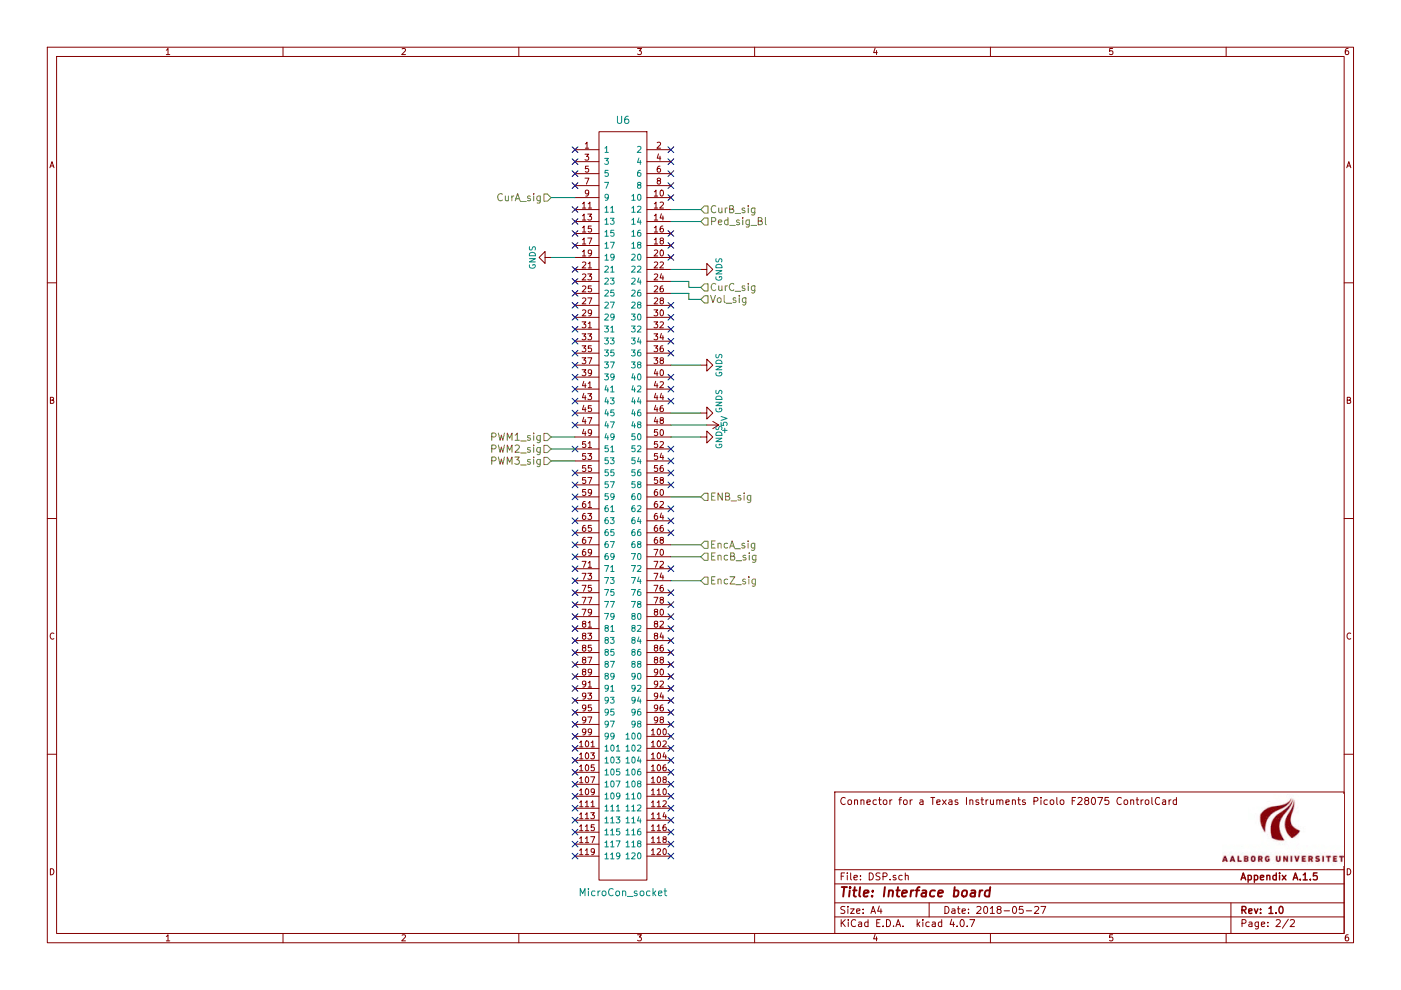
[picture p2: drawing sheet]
EESchema Schematic File Version 2
LIBS:power
LIBS:device
LIBS:switches
LIBS:relays
LIBS:motors
LIBS:transistors
LIBS:conn
LIBS:linear
LIBS:regul
LIBS:74xx
LIBS:cmos4000
LIBS:adc-dac
LIBS:memory
LIBS:xilinx
LIBS:microcontrollers
LIBS:dsp
LIBS:microchip
LIBS:analog_switches
LIBS:motorola
LIBS:texas
LIBS:intel
LIBS:audio
LIBS:interface
LIBS:digital-audio
LIBS:philips
LIBS:display
LIBS:cypress
LIBS:siliconi
LIBS:opto
LIBS:atmel
LIBS:contrib
LIBS:valves
LIBS:interface-cache
EELAYER 25 0
EELAYER END
$Descr A4 11693 8268
encoding utf-8
Sheet 2 2
Title "Interface board"
Date "2018-05-27"
Rev "1.0"
Comp "Appendix A.1.5"
Comment1 "Connector for a Texas Instruments Picolo F28075 ControlCard"
Comment2 ""
Comment3 ""
Comment4 ""
$EndDescr
NoConn ~ 5600 4950
NoConn ~ 5600 5050
NoConn ~ 5600 5150
NoConn ~ 5600 5250
NoConn ~ 5600 5350
NoConn ~ 5600 5450
NoConn ~ 5600 5550
NoConn ~ 5600 5650
NoConn ~ 5600 2150
NoConn ~ 5600 2050
NoConn ~ 5600 1950
NoConn ~ 5600 1650
NoConn ~ 5600 1550
NoConn ~ 5600 1450
NoConn ~ 5600 1350
$Comp
L F28075 U6
U 1 1
P 5200 4200
F 0 "U6" H 5200 7400 60  0000 C CNN
F 1 "MicroCon_socket" H 5200 950 60  0000 C CNN
F 2 "Kart_interface:HSEC8-160-01-L-DV-A" H 5100 5400 60  0001 C CNN
F 3 "" H 5100 5400 60  0001 C CNN
	1    5200 4200
	1    0    0    -1  
$EndComp
Text HLabel 5850 4550 2    60   Input ~ 0
EncA_sig
Text HLabel 5850 4650 2    60   Input ~ 0
EncB_sig
Text HLabel 5850 4850 2    60   Input ~ 0
EncZ_sig
Text HLabel 5850 1850 2    60   Input ~ 0
Ped_sig_Bl
Text HLabel 4600 1650 0    60   Input ~ 0
CurA_sig
Text HLabel 5850 1750 2    60   Input ~ 0
CurB_sig
Text HLabel 5850 2400 2    60   Input ~ 0
CurC_sig
Text HLabel 4600 3650 0    60   Input ~ 0
PWM1_sig
Text HLabel 4600 3750 0    60   Input ~ 0
PWM2_sig
Text HLabel 4600 3850 0    60   Input ~ 0
PWM3_sig
Text HLabel 5850 2500 2    60   Input ~ 0
Vol_sig
$Comp
L GNDS #PWR056
U 1 1
P 5850 2250
F 0 "#PWR056" H 5850 2000 50  0001 C CNN
F 1 "GNDS" H 5850 2100 50  0000 C CNN
F 2 "" H 5850 2250 50  0001 C CNN
F 3 "" H 5850 2250 50  0001 C CNN
	1    5850 2250
	0    -1   -1   0   
$EndComp
Wire Wire Line
	5850 1850 5600 1850
Wire Wire Line
	5600 2250 5850 2250
Wire Wire Line
	4600 1650 4800 1650
Wire Wire Line
	5600 1750 5850 1750
$Comp
L GNDS #PWR057
U 1 1
P 4600 2150
F 0 "#PWR057" H 4600 1900 50  0001 C CNN
F 1 "GNDS" H 4600 2000 50  0000 C CNN
F 2 "" H 4600 2150 50  0001 C CNN
F 3 "" H 4600 2150 50  0001 C CNN
	1    4600 2150
	0    1    1    0   
$EndComp
Wire Wire Line
	4600 2150 4800 2150
$Comp
L GNDS #PWR058
U 1 1
P 5850 3050
F 0 "#PWR058" H 5850 2800 50  0001 C CNN
F 1 "GNDS" H 5850 2900 50  0000 C CNN
F 2 "" H 5850 3050 50  0001 C CNN
F 3 "" H 5850 3050 50  0001 C CNN
	1    5850 3050
	0    -1   -1   0   
$EndComp
Wire Wire Line
	5600 3050 5850 3050
$Comp
L GNDS #PWR059
U 1 1
P 5850 3450
F 0 "#PWR059" H 5850 3200 50  0001 C CNN
F 1 "GNDS" H 5950 3300 50  0000 C CNN
F 2 "" H 5850 3450 50  0001 C CNN
F 3 "" H 5850 3450 50  0001 C CNN
	1    5850 3450
	0    -1   -1   0   
$EndComp
Wire Wire Line
	5600 3450 5850 3450
Wire Wire Line
	5600 2350 5750 2350
Wire Wire Line
	5750 2350 5750 2400
Wire Wire Line
	5750 2400 5850 2400
Wire Wire Line
	5600 2450 5750 2450
Wire Wire Line
	5750 2500 5850 2500
Wire Wire Line
	5750 2450 5750 2500
Wire Wire Line
	4600 3650 4800 3650
Wire Wire Line
	4600 3850 4800 3850
$Comp
L +5V #PWR060
U 1 1
P 5900 3550
F 0 "#PWR060" H 5900 3400 50  0001 C CNN
F 1 "+5V" H 5900 3700 50  0000 C CNN
F 2 "" H 5900 3550 50  0001 C CNN
F 3 "" H 5900 3550 50  0001 C CNN
	1    5900 3550
	0    1    1    0   
$EndComp
Wire Wire Line
	5900 3550 5600 3550
Text HLabel 5850 4150 2    60   Input ~ 0
ENB_sig
Wire Wire Line
	5600 4150 5850 4150
Wire Wire Line
	5600 4550 5850 4550
Wire Wire Line
	5600 4850 5850 4850
Wire Wire Line
	5600 4650 5850 4650
NoConn ~ 5600 5750
NoConn ~ 5600 5850
NoConn ~ 5600 5950
NoConn ~ 5600 6050
NoConn ~ 5600 6150
NoConn ~ 5600 6250
NoConn ~ 5600 6350
NoConn ~ 5600 6450
NoConn ~ 5600 6550
NoConn ~ 5600 6650
NoConn ~ 5600 6750
NoConn ~ 5600 6850
NoConn ~ 5600 6950
NoConn ~ 5600 7050
NoConn ~ 5600 7150
NoConn ~ 4800 6450
NoConn ~ 4800 6550
NoConn ~ 4800 6650
NoConn ~ 4800 6750
NoConn ~ 4800 6850
NoConn ~ 4800 6950
NoConn ~ 4800 7050
NoConn ~ 4800 7150
NoConn ~ 4800 5650
NoConn ~ 4800 5750
NoConn ~ 4800 5850
NoConn ~ 4800 5950
NoConn ~ 4800 6050
NoConn ~ 4800 6150
NoConn ~ 4800 6250
NoConn ~ 4800 6350
NoConn ~ 4800 4850
NoConn ~ 4800 4950
NoConn ~ 4800 5050
NoConn ~ 4800 5150
NoConn ~ 4800 5250
NoConn ~ 4800 5350
NoConn ~ 4800 5450
NoConn ~ 4800 5550
NoConn ~ 4800 4050
NoConn ~ 4800 4150
NoConn ~ 4800 4250
NoConn ~ 4800 4350
NoConn ~ 4800 4450
NoConn ~ 4800 4550
NoConn ~ 4800 4650
NoConn ~ 4800 4750
NoConn ~ 4800 2850
NoConn ~ 4800 2950
NoConn ~ 4800 3050
NoConn ~ 4800 3150
NoConn ~ 4800 3250
NoConn ~ 4800 3350
NoConn ~ 4800 3450
NoConn ~ 4800 3550
NoConn ~ 4800 2050
NoConn ~ 4800 2250
NoConn ~ 4800 2350
NoConn ~ 4800 2450
NoConn ~ 4800 2550
NoConn ~ 4800 2650
NoConn ~ 4800 2750
NoConn ~ 4800 1250
NoConn ~ 4800 1350
NoConn ~ 4800 1450
NoConn ~ 4800 1550
NoConn ~ 4800 1750
NoConn ~ 4800 1850
NoConn ~ 4800 1950
NoConn ~ 5600 1250
NoConn ~ 5600 2550
NoConn ~ 5600 2650
NoConn ~ 5600 2750
NoConn ~ 5600 2850
NoConn ~ 5600 2950
NoConn ~ 5600 3150
NoConn ~ 5600 3250
NoConn ~ 5600 3350
NoConn ~ 5600 3750
NoConn ~ 5600 3850
NoConn ~ 5600 3950
NoConn ~ 5600 4050
NoConn ~ 5600 4250
NoConn ~ 5600 4350
NoConn ~ 5600 4450
NoConn ~ 5600 4750
NoConn ~ 4800 3750
NoConn ~ 4800 3950
Wire Wire Line
	4800 3750 4600 3750
$Comp
L GNDS #PWR061
U 1 1
P 5850 3650
F 0 "#PWR061" H 5850 3400 50  0001 C CNN
F 1 "GNDS" H 5850 3500 50  0000 C CNN
F 2 "" H 5850 3650 50  0001 C CNN
F 3 "" H 5850 3650 50  0001 C CNN
	1    5850 3650
	0    -1   -1   0   
$EndComp
Wire Wire Line
	5850 3650 5600 3650
$EndSCHEMATC
